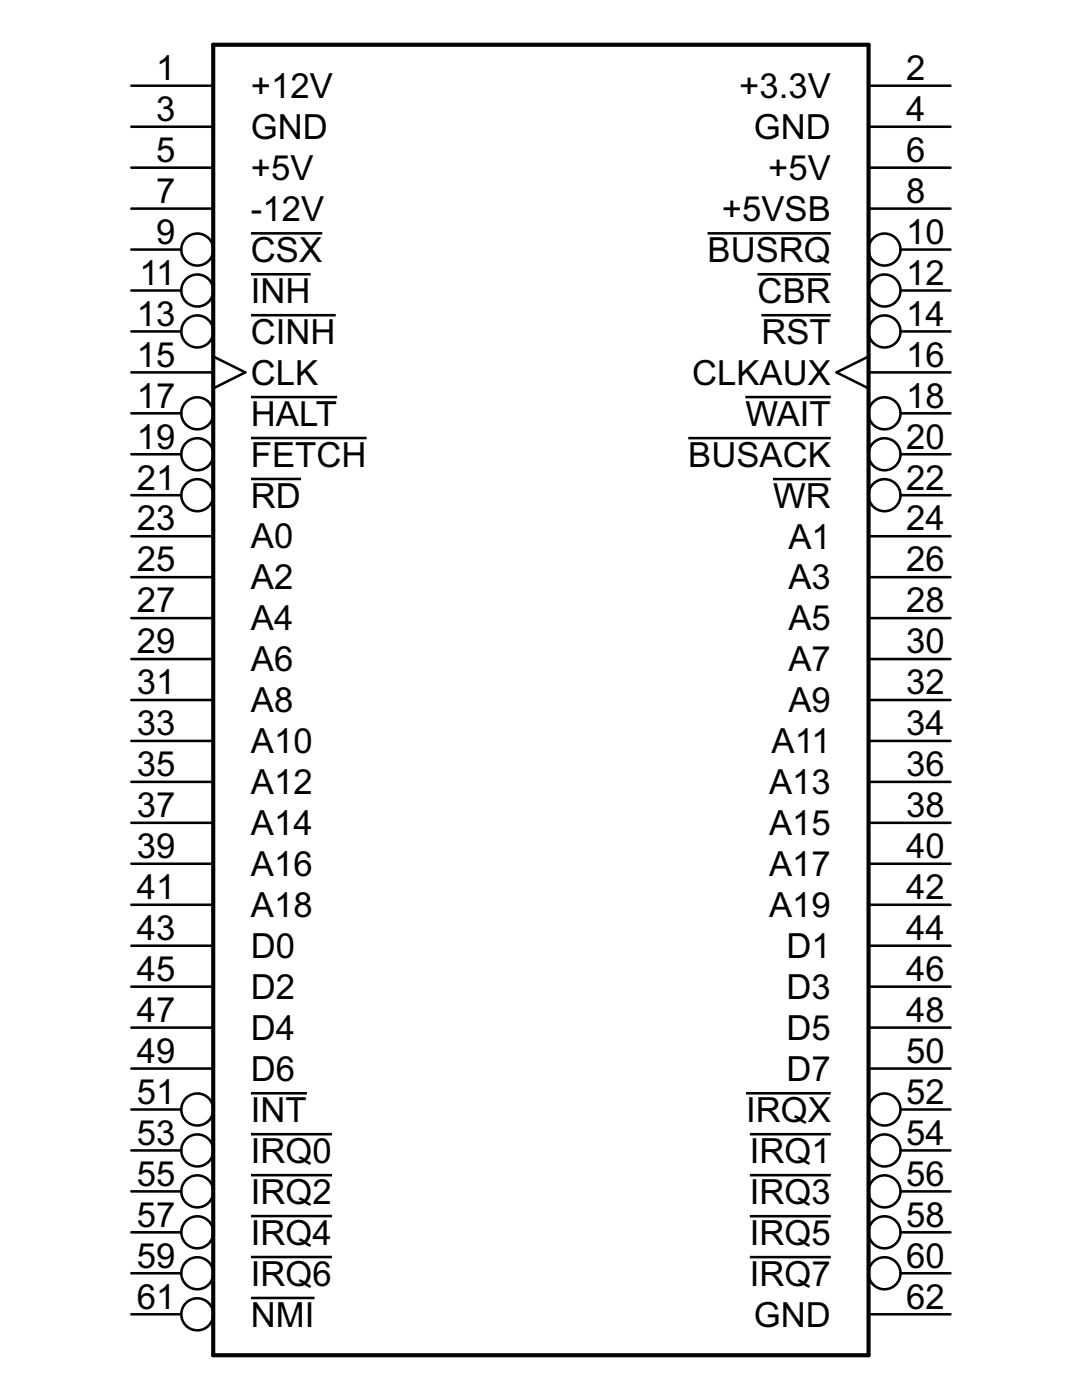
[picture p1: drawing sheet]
<svg xmlns="http://www.w3.org/2000/svg" width="216mm" height="279mm" viewBox="0 0 216 279" stroke-linecap="round" stroke-linejoin="round" font-family="sans-serif">
<g fill="none" stroke="#000" stroke-width=".51">
<path d="M26.2 17.1h16.3M173.3 17.1h16.4M26.2 25.3h16.3M26.2 33.5h16.3M173.3 25.3h16.4M173.3 33.5h16.4M26.2 41.6h16.3M26.2 49.8h10M26.2 58h10M50.1 46.6h14.2M50.1 54.7h11.9M141.2 46.6h24.6"/>
<path d="M151.2 54.7h14.6M173.3 41.6h16.4M179.7 49.8h10M179.7 58h10M26.2 74.3h16.3M26.2 66.1h10M42.5 71.1l6.4 3.2-6.4 3.2M50.1 79.2h17.2M50.1 62.9h16.9M148.7 79.2h17.1M151.9 62.9h13.9M173.3 74.3h16.4"/>
<path d="M173.3 71.1l-6.4 3.2 6.4 3.2M179.7 66.1h10M26.2 90.7h10M26.2 82.5h10M26.2 98.8h10M50.1 87.4h23.1M50.1 95.6h10M137.3 87.4h28.5M154.2 95.6h11.6M179.7 90.7h10M179.7 82.5h10M179.7 98.8h10"/>
<path d="M26.2 107h16.3M26.2 115.2h16.3M173.3 107h16.4M173.3 115.2h16.4M26.2 123.4h16.3M26.2 131.5h16.3M26.2 139.7h16.3M173.3 123.4h16.4M173.3 131.5h16.4M173.3 139.7h16.4M26.2 147.9h16.3M26.2 156h16.3"/>
<path d="M173.3 147.9h16.4M173.3 156h16.4M26.2 164.2h16.3M26.2 172.4h16.3M173.3 164.2h16.4M173.3 172.4h16.4M26.2 188.7h16.3M26.2 196.9h16.3M26.2 180.6h16.3M173.3 188.7h16.4M173.3 196.9h16.4M173.3 180.6h16.4"/>
<path d="M26.2 205.1h16.3M26.2 213.3h16.3M50.1 218.2h11.1M148.9 218.2h16.9M173.3 205.1h16.4M173.3 213.3h16.4M26.2 221.4h10M26.2 237.8h10M26.2 229.6h10M50.1 234.5h16.1M50.1 226.4h16.1M149.6 234.5h16.2"/>
<path d="M149.6 226.4h16.2M179.7 221.4h10M179.7 237.8h10M179.7 229.6h10M26.2 254.1h10M26.2 245.9h10M50.1 250.9h16.1M50.1 242.7h16.1M50.1 259h12.7M149.6 250.9h16.2M149.6 242.7h16.2M179.7 254.1h10"/>
<path d="M179.7 245.9h10M26.2 262.3h10M173.3 262.3h16.4"/>
<circle cx="39.4" cy="49.8" r="3.2"/>
<circle cx="39.4" cy="58" r="3.2"/>
<circle cx="176.5" cy="58" r="3.2"/>
<circle cx="176.5" cy="49.8" r="3.2"/>
<circle cx="39.4" cy="66.1" r="3.2"/>
<circle cx="176.5" cy="66.1" r="3.2"/>
<circle cx="39.4" cy="98.8" r="3.2"/>
<circle cx="39.4" cy="90.7" r="3.2"/>
<circle cx="39.4" cy="82.5" r="3.2"/>
<circle cx="176.5" cy="82.5" r="3.2"/>
<circle cx="176.5" cy="90.7" r="3.2"/>
<circle cx="176.5" cy="98.8" r="3.2"/>
<circle cx="39.4" cy="229.6" r="3.2"/>
<circle cx="39.4" cy="237.8" r="3.2"/>
<circle cx="39.4" cy="221.4" r="3.2"/>
<circle cx="176.5" cy="221.4" r="3.2"/>
<circle cx="176.5" cy="237.8" r="3.2"/>
<circle cx="176.5" cy="229.6" r="3.2"/>
<circle cx="39.4" cy="245.9" r="3.2"/>
<circle cx="39.4" cy="254.1" r="3.2"/>
<circle cx="176.5" cy="254.1" r="3.2"/>
<circle cx="176.5" cy="245.9" r="3.2"/>
<circle cx="39.4" cy="262.3" r="3.2"/>
</g>
<path d="M42.5 8.9h130.8v261.6h-130.8z" fill="none" stroke="#000" stroke-width=".83"/>
<g font-size="7.7">
<text x="31.2" y="16">1</text>
<text x="180.8" y="16">2</text>
<text x="50.1" y="19.6">+12V</text>
<text x="147.5" y="19.6">+3.3V</text>
<text x="31.2" y="24.1">3</text>
<text x="50.1" y="27.7">GND</text>
<text x="150.4" y="27.7">GND</text>
<text x="180.8" y="24.1">4</text>
<text x="31.2" y="32.3">5</text>
<text x="50.1" y="35.9">+5V</text>
<text x="153.3" y="35.9">+5V</text>
<text x="180.8" y="32.3">6</text>
<text x="31.2" y="40.5">7</text>
<text x="180.8" y="40.5">8</text>
<text x="50.1" y="44.1">-12V</text>
<text x="144" y="44.1">+5VSB</text>
<text x="31.2" y="48.7">9</text>
<text x="50.1" y="52.3">CSX</text>
<text x="141.2" y="52.3">BUSRQ</text>
<text x="180.8" y="48.7">10</text>
<text x="27.8" y="56.8">11</text>
<text x="180.8" y="56.8">12</text>
<text x="27.3" y="65">13</text>
<text x="50.1" y="60.4">INH</text>
<text x="151.2" y="60.4">CBR</text>
<text x="180.8" y="65">14</text>
<text x="50.1" y="68.6">CINH</text>
<text x="151.9" y="68.6">RST</text>
<text x="27.3" y="73.2">15</text>
<text x="50.1" y="76.8">CLK</text>
<text x="138.1" y="76.8">CLKAUX</text>
<text x="180.8" y="73.2">16</text>
<text x="27.3" y="81.3">17</text>
<text x="180.8" y="81.3">18</text>
<text x="27.3" y="89.5">19</text>
<text x="50.1" y="84.9">HALT</text>
<text x="148.7" y="85">WAIT</text>
<text x="180.8" y="89.5">20</text>
<text x="50.1" y="93.1">FETCH</text>
<text x="137.3" y="93.1">BUSACK</text>
<text x="27.3" y="97.7">21</text>
<text x="50.1" y="101.3">RD</text>
<text x="154.2" y="101.3">WR</text>
<text x="180.8" y="97.7">22</text>
<text x="27.3" y="105.9">23</text>
<text x="180.8" y="105.9">24</text>
<text x="50.1" y="109.5">A0</text>
<text x="157.3" y="109.5">A1</text>
<text x="27.3" y="114">25</text>
<text x="50.1" y="117.6">A2</text>
<text x="157.3" y="117.6">A3</text>
<text x="180.8" y="114">26</text>
<text x="27.3" y="122.2">27</text>
<text x="50.1" y="125.8">A4</text>
<text x="157.3" y="125.8">A5</text>
<text x="180.8" y="122.2">28</text>
<text x="27.3" y="130.4">29</text>
<text x="180.8" y="130.4">30</text>
<text x="50.1" y="134">A6</text>
<text x="157.3" y="134">A7</text>
<text x="27.3" y="138.6">31</text>
<text x="50.1" y="142.2">A8</text>
<text x="157.3" y="142.2">A9</text>
<text x="180.8" y="138.6">32</text>
<text x="27.3" y="146.7">33</text>
<text x="180.8" y="146.7">34</text>
<text x="27.3" y="154.9">35</text>
<text x="50.1" y="150.3">A10</text>
<text x="154" y="150.3">A11</text>
<text x="180.8" y="154.9">36</text>
<text x="50.1" y="158.5">A12</text>
<text x="153.5" y="158.5">A13</text>
<text x="27.3" y="163.1">37</text>
<text x="50.1" y="166.7">A14</text>
<text x="153.5" y="166.7">A15</text>
<text x="180.8" y="163.1">38</text>
<text x="27.3" y="171.2">39</text>
<text x="180.8" y="171.2">40</text>
<text x="27.3" y="179.4">41</text>
<text x="50.1" y="174.8">A16</text>
<text x="153.5" y="174.8">A17</text>
<text x="180.8" y="179.4">42</text>
<text x="50.1" y="183">A18</text>
<text x="153.5" y="183">A19</text>
<text x="27.3" y="187.6">43</text>
<text x="50.1" y="191.2">D0</text>
<text x="156.9" y="191.2">D1</text>
<text x="180.8" y="187.6">44</text>
<text x="27.3" y="195.8">45</text>
<text x="180.8" y="195.8">46</text>
<text x="27.3" y="203.9">47</text>
<text x="50.1" y="199.4">D2</text>
<text x="156.9" y="199.4">D3</text>
<text x="180.8" y="203.9">48</text>
<text x="50.1" y="207.5">D4</text>
<text x="156.9" y="207.5">D5</text>
<text x="27.3" y="212.1">49</text>
<text x="50.1" y="215.7">D6</text>
<text x="156.9" y="215.7">D7</text>
<text x="180.8" y="212.1">50</text>
<text x="27.3" y="220.3">51</text>
<text x="180.8" y="220.3">52</text>
<text x="50.1" y="223.9">INT</text>
<text x="148.9" y="223.9">IRQX</text>
<text x="27.3" y="228.5">53</text>
<text x="50.1" y="232.1">IRQ0</text>
<text x="149.6" y="232.1">IRQ1</text>
<text x="180.8" y="228.5">54</text>
<text x="27.3" y="236.6">55</text>
<text x="180.8" y="236.6">56</text>
<text x="27.3" y="244.8">57</text>
<text x="50.1" y="240.2">IRQ2</text>
<text x="149.6" y="240.2">IRQ3</text>
<text x="180.8" y="244.8">58</text>
<text x="50.1" y="248.4">IRQ4</text>
<text x="149.6" y="248.4">IRQ5</text>
<text x="27.3" y="253">59</text>
<text x="50.1" y="256.6">IRQ6</text>
<text x="149.6" y="256.6">IRQ7</text>
<text x="180.8" y="253">60</text>
<text x="27.3" y="261.1">61</text>
<text x="180.8" y="261.1">62</text>
<text x="50.1" y="264.7">NMI</text>
<text x="150.4" y="264.7">GND</text>
</g>
</svg>
